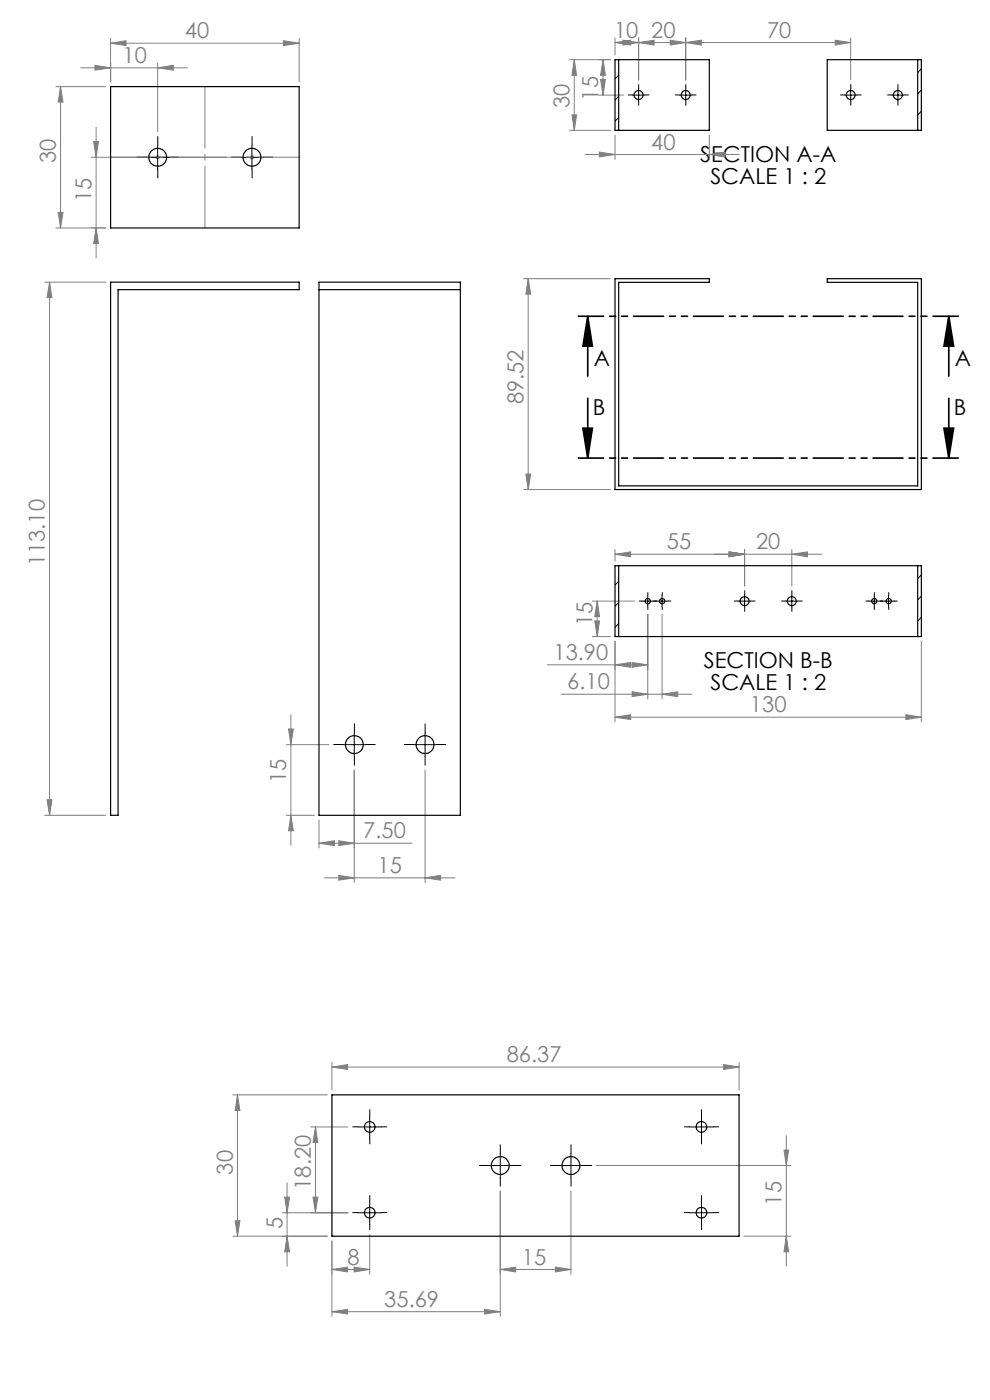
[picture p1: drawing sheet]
<svg xmlns="http://www.w3.org/2000/svg" width="210mm" height="297mm" viewBox="0 0 210 297" stroke-linecap="round" stroke-linejoin="round" font-family="sans-serif">
<path d="M124.7 67.1l1 6.3h-2.1zM124.7 67.1v12.7M201.3 67.1l1 6.3h-2.1zM201.3 67.1v12.7M123.6 90.8h2.1l-1 6.4zM124.7 84.5v12.7M200.2 90.8h2.1l-1 6.4zM201.3 84.5v12.7" fill="none" stroke="#000" stroke-width=".35"/>
<g fill="none" stroke="#808080" stroke-width=".21">
<path d="M11.9 18.4h10.5M12.8 18.4l.6 3.3h-1.1zM12.8 18.4v30M17.1 14.4h22.7M20.1 13.9l3.4 .5-3.4 .5zM23.5 9.2l3.2-.6v1.1zM23.5 8.1v9.3M23.5 9.2h40M33.4 14.4l3.4-.5v1zM33.4 13.4v14.6M60.1 8.6l3.4 .6-3.4 .5zM63.5 8.1v9.3"/>
<path d="M120.8 12.7h8.7M121.8 12.7l.5 3.3h-1zM121.8 12.7v15M127.4 16.9h1l-.5 3.3zM127.9 12.7v7.5M127.9 12.7l.5 3.3h-1zM130.5 9l3.3-.5v1.1zM130.5 8v3.7M130.5 9h49.9M132.2 8.5l3.3 .5-3.3 .6zM135.5 8v9M135.5 9l3.2-.5v1.1z"/>
<path d="M142.2 8.5l3.3 .5-3.3 .6zM145.5 9l3.3-.5v1.1zM145.5 8v9M177.2 8.5l3.2 .5-3.2 .6zM180.4 8v9M19.4 33.4h28.6M19.9 30.1h1l-.5 3.3zM20.4 27v27.7M33.1 33l.7 .7M33.4 32.9v1M33.8 33l-.7 .7M53 33.4h.9"/>
<path d="M53.1 33l.7 .7M53.4 32.9v1M53.8 33l-.7 .7M120.8 27.7h8.7M121.3 24.4h1l-.5 3.3zM124.1 32.8h32.7M126.9 20.2h5.4M127.1 32.3l3.4 .5-3.4 .5zM130.5 28.7v5.1M150.5 32.8l3.2-.5v1zM150.5 28.7v5.1M9.5 59.9h12.9"/>
<path d="M10.5 59.9v113.1M10.5 59.9l.5 3.2h-1zM11.9 48.4h10.5M12.3 45h1.1l-.6 3.4zM20.4 48.4l.5 3.3h-1zM111.1 59.1h18.4M112 59.1l.6 3.3h-1.1zM112 59.1v44.8M111.1 103.9h18.4M111.5 100.6h1.1l-.6 3.3zM130.5 117.6l3.3-.5v1zM130.5 116.6v2.4"/>
<path d="M130.5 117.6h43.8M154.7 117.1l3.2 .5-3.2 .5zM157.9 116.6v7.7M168 117.6l3.3-.5v1zM168 116.6v7.7M125.7 127.5h8.9M125.7 135h3.8M126.2 131.7h1l-.5 3.3zM126.7 127.5l.5 3.3h-1zM126.7 127.5v7.5M130.5 136v17.1M137.4 130.3v18"/>
<path d="M140.4 130.3v18M195.4 136v17.1M60.7 158h9M61.2 154.7h1l-.5 3.3zM61.7 151.6v27.7M116.1 141h21.3M119 147.3h27.8M130.5 152.1l3.3-.5v1zM130.5 152.1h64.9M130.5 141l3.3-.5v1.1zM134.1 146.8l3.3 .5-3.3 .5zM134.1 140.5l3.3 .5-3.3 .6z"/>
<path d="M140.4 147.3l3.4-.5v1zM192.2 151.6l3.2 .5-3.2 .5zM9.5 173h12.9M10 169.6h1l-.5 3.4zM60.7 173h6M61.7 173l.5 3.2h-1zM67.7 178.9l3.2-.5v1zM67.7 174v5.9M67.7 178.9h19.7M71.9 178.4l3.2 .5-3.2 .5zM75.1 163.4v23.8M90.2 163.4v23.8"/>
<path d="M68.8 186.2h27.7M71.9 185.7l3.2 .5-3.2 .5zM90.2 186.2l3.3-.5v1zM49.4 232.3h20M50.4 232.3v30M50.4 232.3l.5 3.3h-1zM65.9 239.1h7.9M66.9 239.1l.5 3.3h-1zM66.9 239.1v18.2M70.4 226.4l3.3-.6v1.1zM70.4 225.4v5.9M70.4 226.4h86.4"/>
<path d="M153.5 225.8l3.3 .6-3.3 .5zM156.8 225.4v5.9M49.9 259h1l-.5 3.3zM59.9 257.3h13.9M60.4 254h1l-.5 3.3zM60.9 250.9v17.7M66.4 254h1l-.5 3.3zM106.1 252.7v26.6M121.1 252.7v17.6M126.5 247.3h41.3M166.3 244h1l-.5 3.3zM166.8 240.9v27.7"/>
<path d="M49.4 262.3h20M60.9 262.3l.5 3.3h-1zM70.4 278.3l3.3-.5v1zM70.4 263.3v16M70.4 278.3h35.7M70.4 269.3l3.3-.5v1zM70.4 269.3h8M75.1 268.8l3.3 .5-3.3 .5zM78.4 261.9v8.4M102.8 277.8l3.3 .5-3.3 .5zM106.1 269.3l3.3-.5v1zM106.1 269.3h15"/>
<path d="M117.8 268.8l3.3 .5-3.3 .5zM157.8 262.3h10M166.8 262.3l.5 3.3h-1z"/>
</g>
<g fill="none" stroke="#000" stroke-width=".21" stroke-dasharray="15.2 1.3 1.3 1.3">
<path d="M135.5 18.9v-1M145.5 18.9v-1M180.5 18.9v-1M190.5 18.9v-1M31 33.3h-1.9M33.5 30.8v-1.9M33.5 35.8v1.9M36 33.3h1.9M51 33.3h-1.9M53.5 30.8v-1.9M53.5 35.8v1.9M56 33.3h1.9"/>
<path d="M134.2 20.1h-.9M135.5 21.4v.9M136.7 20.1h1M144.2 20.1h-.9M145.5 21.4v.9M146.7 20.1h1M179.2 20.1h-.9M180.5 21.4v.9M181.7 20.1h1M189.2 20.1h-.9M190.5 21.4v.9M191.7 20.1h1"/>
<path d="M136.2 127.5h-.6M137.4 126.3v-.6M137.4 128.8v.5M138.7 127.5h.5M139.2 127.5h-.5M140.5 126.3v-.6M140.5 128.8v.5M141.7 127.5h.6M156.7 127.5h-.9M158 126.3v-1M158 128.8v.9M159.2 127.5h1"/>
<path d="M166.7 127.5h-.9M168 126.3v-1M168 128.8v.9M169.2 127.5h1M184.2 127.5h-.5M185.5 126.3v-.6M185.5 128.8v.5M186.7 127.5h.6M187.3 127.5h-.6M188.5 126.3v-.6M188.5 128.8v.5M189.8 127.5h.5"/>
<path d="M72.7 157.9h-1.9M75.2 155.4v-1.9M77.7 157.9h1.9M87.7 157.9h-1.9M90.2 155.4v-1.9M92.7 157.9h1.9M75.2 160.4v1.9M90.2 160.4v1.9M75.9 239h-1.1M78.4 236.5v-1.1M80.9 239h1.2M146.3 239h-1.1"/>
<path d="M148.8 236.5v-1.1M151.3 239h1.1M75.9 257.2h-1.1M78.4 241.5v1.2M78.4 254.7v-1.1M78.4 259.7v1.2M80.9 257.2h1.2M103.6 247.2h-1.9M106.1 244.7v-1.9M106.1 249.7v1.9M108.6 247.2h1.9M118.6 247.2h-1.9"/>
<path d="M121.1 244.7v-1.9M121.1 249.7v1.9M123.6 247.2h1.9M146.3 257.2h-1.1M148.8 254.7v-1.1M148.8 259.7v1.2M148.8 241.5v1.2M151.3 257.2h1.1"/>
</g>
<g fill="none" stroke="#000" stroke-width=".21">
<path d="M135.5 18.9v2.5M145.5 18.9v2.5M180.4 18.9v2.5M190.5 18.9v2.5M30.9 33.4h5M33.4 30.9v5M50.9 33.4h5.1M53.4 30.9v5M134.2 20.2h2.5M144.2 20.2h2.5M179.2 20.2h2.5M189.2 20.2h2.5"/>
<path d="M136.2 127.5h2.4M137.4 126.3v2.5M139.2 127.5h2.5M140.4 126.3v2.5M156.7 127.5h2.5M157.9 126.3v2.5M166.7 127.5h2.5M168 126.3v2.5M184.2 127.5h2.5M185.5 126.3v2.5M187.3 127.5h2.5M188.5 126.3v2.5"/>
<path d="M72.7 158h4.9M75.1 155.5v5M87.7 158h5M90.2 155.5v5M75.9 239.1h5M78.4 236.6v5M146.3 239.1h5M148.8 236.6v5M75.9 257.3h5M78.4 254.8v5M103.6 247.3h5M106.1 244.8v5"/>
<path d="M118.6 247.3h5M121.1 244.8v5M146.3 257.3h5M148.8 254.8v5"/>
</g>
<path d="M203.3 67.1h-80.6M203.3 97.2h-80.6" fill="none" stroke="#000" stroke-width=".35" stroke-dasharray="6.3 1.3 1.3 1.3 1.3 1.3" stroke-dashoffset="1"/>
<path d="M43.5 48.3v-30" fill="none" stroke="#808080" stroke-width=".21" stroke-dasharray="15.2 1.3 1.3 1.3" stroke-dashoffset="2.1"/>
<path d="M23.5 33.3h40" fill="none" stroke="#808080" stroke-width=".21" stroke-dasharray="15.2 1.3 1.3 1.3" stroke-dashoffset="6.7"/>
<g fill="#000">
<path d="M201.3 67.1l1 6.3h-2.1zM124.7 67.1l1 6.3h-2.1z"/>
<path d="M200.2 90.8h2.1l-1 6.4zM123.6 90.8h2.1l-1 6.4z"/>
</g>
<g fill="#808080">
<path d="M60.1 8.6l3.4 .6-3.4 .5zM23.5 9.2l3.2-.6v1.1zM33.4 14.4l3.4-.5v1zM20.1 13.9l3.4 .5-3.4 .5zM153.5 225.8l3.3 .6-3.3 .5zM70.4 226.4l3.3-.6v1.1zM102.8 277.8l3.3 .5-3.3 .5zM70.4 278.3l3.3-.5v1zM132.2 8.5l3.3 .5-3.3 .6zM130.5 9l3.3-.5v1.1zM192.2 151.6l3.2 .5-3.2 .5zM130.5 152.1l3.3-.5v1z"/>
<path d="M71.9 185.7l3.2 .5-3.2 .5zM90.2 186.2l3.3-.5v1zM106.1 269.3l3.3-.5v1zM117.8 268.8l3.3 .5-3.3 .5zM70.4 269.3l3.3-.5v1zM75.1 268.8l3.3 .5-3.3 .5zM135.5 9l3.2-.5v1.1zM142.2 8.5l3.3 .5-3.3 .6zM145.5 9l3.3-.5v1.1zM177.2 8.5l3.2 .5-3.2 .6zM154.7 117.1l3.2 .5-3.2 .5zM168 117.6l3.3-.5v1zM134.1 146.8l3.3 .5-3.3 .5zM140.4 147.3l3.4-.5v1zM130.5 141l3.3-.5v1.1zM134.1 140.5l3.3 .5-3.3 .6zM130.5 117.6l3.3-.5v1zM154.7 117.1l3.2 .5-3.2 .5z"/>
<path d="M71.9 178.4l3.2 .5-3.2 .5zM67.7 178.9l3.2-.5v1z"/>
<path d="M127.4 16.9h1l-.5 3.3zM127.9 12.7l.5 3.3h-1z"/>
<path d="M61.7 173l.5 3.2h-1zM61.2 154.7h1l-.5 3.3zM12.3 45h1.1l-.6 3.4zM12.8 18.4l.6 3.3h-1.1zM66.4 254h1l-.5 3.3zM66.9 239.1l.5 3.3h-1zM60.9 262.3l.5 3.3h-1zM60.4 254h1l-.5 3.3zM121.3 24.4h1l-.5 3.3zM121.8 12.7l.5 3.3h-1z"/>
<path d="M10.5 59.9l.5 3.2h-1zM10 169.6h1l-.5 3.4zM19.9 30.1h1l-.5 3.3zM20.4 48.4l.5 3.3h-1zM50.4 232.3l.5 3.3h-1zM49.9 259h1l-.5 3.3zM166.3 244h1l-.5 3.3zM166.8 262.3l.5 3.3h-1zM112 59.1l.6 3.3h-1.1zM111.5 100.6h1.1l-.6 3.3zM126.7 127.5l.5 3.3h-1zM126.2 131.7h1l-.5 3.3z"/>
<path d="M127.1 32.3l3.4 .5-3.4 .5zM150.5 32.8l3.2-.5v1z"/>
</g>
<g fill="none" stroke="#000" stroke-width=".25">
<path d="M23.5 18.4h40v30h-40zM130.5 12.7h20v15h-20zM131.2 12.7v15M175.5 12.7h19.9v15h-19.9zM194.7 12.7v15M23.5 59.9h40v1.6h-38.5v111.5h-1.5zM67.7 59.9h29.9v113.1h-29.9zM130.5 59.1h20v.8h-19.3v43.2h63.5v-43.2h-19.2v-.8h19.9v44.8h-64.9zM67.7 61.5h29.9M130.5 120h64.9v15h-64.9zM131.2 120v15M194.7 120v15"/>
<path d="M70.4 232.3h86.4v30h-86.4z"/>
<circle cx="33.5" cy="33.4" r="1.89"/>
<circle cx="53.5" cy="33.4" r="1.89"/>
<circle cx="135.5" cy="20.2" r=".96"/>
<circle cx="145.5" cy="20.2" r=".95"/>
<circle cx="180.4" cy="20.2" r=".94"/>
<circle cx="190.5" cy="20.2" r=".94"/>
<circle cx="137.4" cy="127.5" r=".57"/>
<circle cx="140.5" cy="127.5" r=".56"/>
<circle cx="158" cy="127.5" r=".94"/>
<circle cx="168" cy="127.5" r=".95"/>
<circle cx="185.5" cy="127.5" r=".57"/>
<circle cx="188.5" cy="127.5" r=".56"/>
<circle cx="75.2" cy="158" r="1.89"/>
<circle cx="90.2" cy="158" r="1.89"/>
<circle cx="78.4" cy="239.1" r="1.12"/>
<circle cx="148.8" cy="239.1" r="1.13"/>
<circle cx="78.4" cy="257.3" r="1.12"/>
<circle cx="106.1" cy="247.3" r="1.9"/>
<circle cx="121.1" cy="247.3" r="1.9"/>
<circle cx="148.8" cy="257.3" r="1.13"/>
</g>
<path d="M131.2 15.9l-.7 .9M195.4 14.6l-.7 .8M195.4 19.1l-.7 .8M131.2 20.4l-.7 .8M131.2 24.9l-.7 .8M195.4 23.6l-.7 .8M131.2 123.3l-.7 .8M131.2 127.8l-.7 .8M131.2 132.3l-.7 .8M195.4 122l-.7 .8M195.4 126.5l-.7 .7M195.4 130.9l-.7 .9" fill="none" stroke="#000" stroke-width=".21"/>
<g font-size="4.7" fill="#808080">
<text x="39.2" y="8.1">40</text>
<text x="130.3" y="8">10 20</text>
<text x="162.7" y="8">70</text>
<text x="26" y="13.3">10</text>
<text x="120.8" y="23" transform="rotate(-90 120.8 23)">30</text>
<text x="126.9" y="21.3" transform="rotate(-90 126.9 21.3)">15</text>
<text x="11.9" y="34.6" transform="rotate(-90 11.9 34.6)">30</text>
<text x="138.1" y="31.7">40</text>
<text x="19.4" y="42.9" transform="rotate(-90 19.4 42.9)">15</text>
<text x="111.1" y="85.8" transform="rotate(-90 111.1 85.8)">89.52</text>
<text x="141.5" y="116.6">55</text>
<text x="160.4" y="116.6">20</text>
<text x="9.5" y="120.1" transform="rotate(-90 9.5 120.1)">113.10</text>
<text x="125.7" y="132.8" transform="rotate(-90 125.7 132.8)">15</text>
<text x="117.4" y="140">13.90</text>
<text x="120.3" y="146.2">6.10</text>
<text x="159.1" y="151.1">130</text>
<text x="60.7" y="166.2" transform="rotate(-90 60.7 166.2)">15</text>
<text x="77.1" y="177.8">7.50</text>
<text x="80.1" y="185.2">15</text>
<text x="107.5" y="225.3">86.37</text>
<text x="49.4" y="249.2" transform="rotate(-90 49.4 249.2)">30</text>
<text x="65.9" y="252.4" transform="rotate(-90 65.9 252.4)">18.20</text>
<text x="165.8" y="255.7" transform="rotate(-90 165.8 255.7)">15</text>
<text x="59.9" y="260.8" transform="rotate(-90 59.9 260.8)">5</text>
<text x="73.7" y="268.3">8</text>
<text x="110.7" y="268.3">15</text>
<text x="81.5" y="277.2">35.69</text>
</g>
<g font-size="4.7">
<text x="148.5" y="34.4">SECTION A-A</text>
<text x="150.7" y="38.9">SCALE 1 : 2</text>
<text x="126" y="77.6">A</text>
<text x="202.6" y="77.6">A</text>
<text x="125.8" y="88">B</text>
<text x="202.4" y="88">B</text>
<text x="149.3" y="141.8">SECTION B-B</text>
<text x="150.7" y="146.3">SCALE 1 : 2</text>
</g>
</svg>
